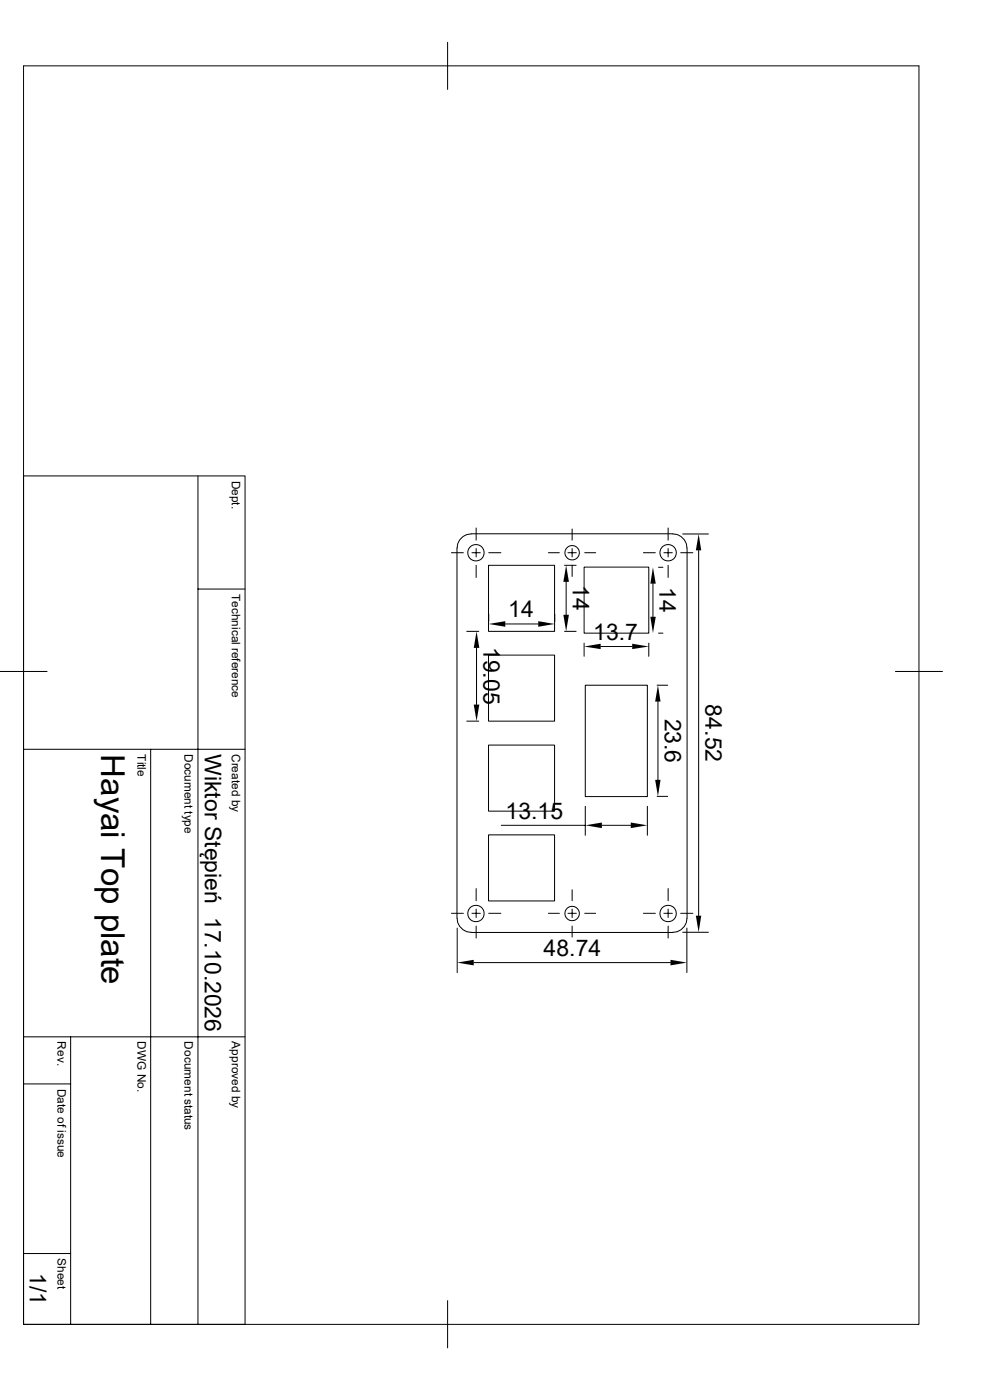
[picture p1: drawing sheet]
<svg xmlns="http://www.w3.org/2000/svg" width="210mm" height="297mm" viewBox="0 0 210 297" stroke-linecap="round" stroke-linejoin="round" font-family="sans-serif">
<g fill="none" stroke="#000" stroke-width=".21">
<path d="M5 14h189.9v267h-189.9zM95 9v10M5 101h47v180h-47M42 101v180M95.8 117.3h2.5M96.9 116.2v78.6M99.9 113.2h42.8M99.9 113.3a3 3 0 0 0-2.9 2.9M100.1 117.3h1.8M101 112v2.6M101 116.4v1.8M101 119.9v2.6"/>
<path d="M103.6 119.9h14v14h-14zM103.7 117.3h2.6M116.3 117.3h2.4M119.8 119.9h2.4M120.5 117.3h1.8M121.4 112.2v2.4M121.4 116.4v1.8M121.4 119.9v2.4M124 117.3h2.4M136.5 117.3h2.5M140.8 117.3h1.8M141.7 112v2.6"/>
<path d="M141.7 116.4v1.8M141.7 119.9v2.6M142.7 113.3a3 3 0 0 1 3 2.9M144.4 117.3h2.6M144.8 113.3h5.5M145.8 116.2v78.6M148.2 116.8v77.5M42 125h10M99 133.9h2.6M101.1 137.5v12M103.6 139h14v14h-14zM103.7 130.3v1.5"/>
<path d="M107.2 132.4h7M117.7 130.3v1.5M119.8 133.9h2.4M120.1 123.4v7M123.9 120.3h13.7v14h-13.7zM123.9 136.4v2.8M127.4 137.2h6.7M137.6 136.4v2.8M138.5 123.8v7.1M139.7 120.4h.9M139.7 134.3h.9M0 142.5h10"/>
<path d="M5 159h47M32 159v122M99 153h2.6M103.6 158.1h14v14h-14zM124.2 145.4h13.1v23.6h-13.1zM139.4 145.4h2.2M139.6 148.8v16.6M189.9 142.5h10M103.6 177.1h14v14h-14zM106.3 175.1h17.9M124.2 171.1v6.1M127.7 175.1h6.1"/>
<path d="M137.3 171.1v6.1M139.4 169h2.2M95.8 193.8h2.5M97 194.8a3 3 0 0 0 2.9 3M97 196.9v9.4M99.9 197.8h42.8M100.1 193.8h1.8M101 188.5v2.6M101 192.9v1.7M101 196.5v2.5M103.7 193.8h2.6M116.3 193.8h2.4"/>
<path d="M120.5 193.8h1.8M121.4 188.8v2.3M121.4 192.9v1.7M121.4 196.5v2.3M124 193.8h2.4M136.5 193.8h2.5M140.8 193.8h1.8M141.7 188.5v2.6M141.7 192.9v1.7M141.7 196.5v2.5M144.4 193.8h2.6M144.8 197.8h5.5"/>
<path d="M145.7 196.9v9.4M145.7 194.8a3 3 0 0 1-3 3M5 220h47M15 220v61M100.5 204.2h41.7M5 230h10M5 265.9h10M95 275.9v10.1"/>
<circle cx="101" cy="117.3" r="1.74"/>
<circle cx="121.4" cy="117.3" r="1.53"/>
<circle cx="141.7" cy="117.3" r="1.74"/>
<circle cx="101" cy="193.8" r="1.74"/>
<circle cx="121.4" cy="193.8" r="1.53"/>
<circle cx="141.7" cy="193.8" r="1.74"/>
</g>
<g fill="#000">
<path d="M148.2 113.3l.6 3.5h-1.2zM101.1 133.9l.6 3.6h-1.2zM103.7 132.4l3.5-.6v1.2zM114.2 131.8l3.5 .6-3.5 .6zM120.1 119.9l.6 3.5h-1.2zM119.5 130.4h1.2l-.6 3.5zM123.9 137.2l3.5-.6v1.1zM134.1 136.6l3.5 .6-3.5 .5zM138.5 120.4l.6 3.4h-1.1zM138 130.9h1.1l-.6 3.4zM100.5 149.5h1.2l-.6 3.5zM139.6 145.4l.5 3.4h-1.1z"/>
<path d="M124.2 175.1l3.5-.6v1.2zM133.8 174.5l3.5 .6-3.5 .6zM139 165.4h1.1l-.5 3.6zM147.6 194.3h1.2l-.6 3.5zM97 204.2l3.5-.6v1.2zM142.2 203.6l3.5 .6-3.5 .6z"/>
</g>
<text font-size="7" x="21.5" y="160" transform="rotate(90 21.5 160)">Hayai Top plate</text>
<g font-size="4.9">
<text x="121.5" y="124.1" transform="rotate(90 121.5 124.1)">14</text>
<text x="139.9" y="124.5" transform="rotate(90 139.9 124.5)">14</text>
<text x="107.8" y="131">14</text>
<text x="102.6" y="137.2" transform="rotate(90 102.6 137.2)">19.05</text>
<text x="125.9" y="135.7">13.7</text>
<text x="149.6" y="149.4" transform="rotate(90 149.6 149.4)">84.52</text>
<text x="141" y="152.4" transform="rotate(90 141 152.4)">23.6</text>
<text x="43.5" y="160" transform="rotate(90 43.5 160)">Wiktor Stępień 17.10.2026</text>
<text x="107.2" y="173.7">13.15</text>
<text x="115.3" y="202.7">48.74</text>
<text x="6.3" y="270" transform="rotate(90 6.3 270)">1/1</text>
</g>
<g font-size="2.5">
<text x="49.2" y="102" transform="rotate(90 49.2 102)">Dept.</text>
<text x="49.2" y="126" transform="rotate(90 49.2 126)">Technical reference</text>
<text x="29.2" y="160" transform="rotate(90 29.2 160)">Title</text>
<text x="39.2" y="160" transform="rotate(90 39.2 160)">Document type</text>
<text x="49.2" y="160" transform="rotate(90 49.2 160)">Created by</text>
<text x="12.2" y="220.9" transform="rotate(90 12.2 220.9)">Rev.</text>
<text x="29.2" y="220.9" transform="rotate(90 29.2 220.9)">DWG No.</text>
<text x="39.2" y="220.9" transform="rotate(90 39.2 220.9)">Document status</text>
<text x="49.2" y="220.9" transform="rotate(90 49.2 220.9)">Approved by</text>
<text x="12.2" y="231" transform="rotate(90 12.2 231)">Date of issue</text>
<text x="12.2" y="266.9" transform="rotate(90 12.2 266.9)">Sheet</text>
</g>
</svg>
